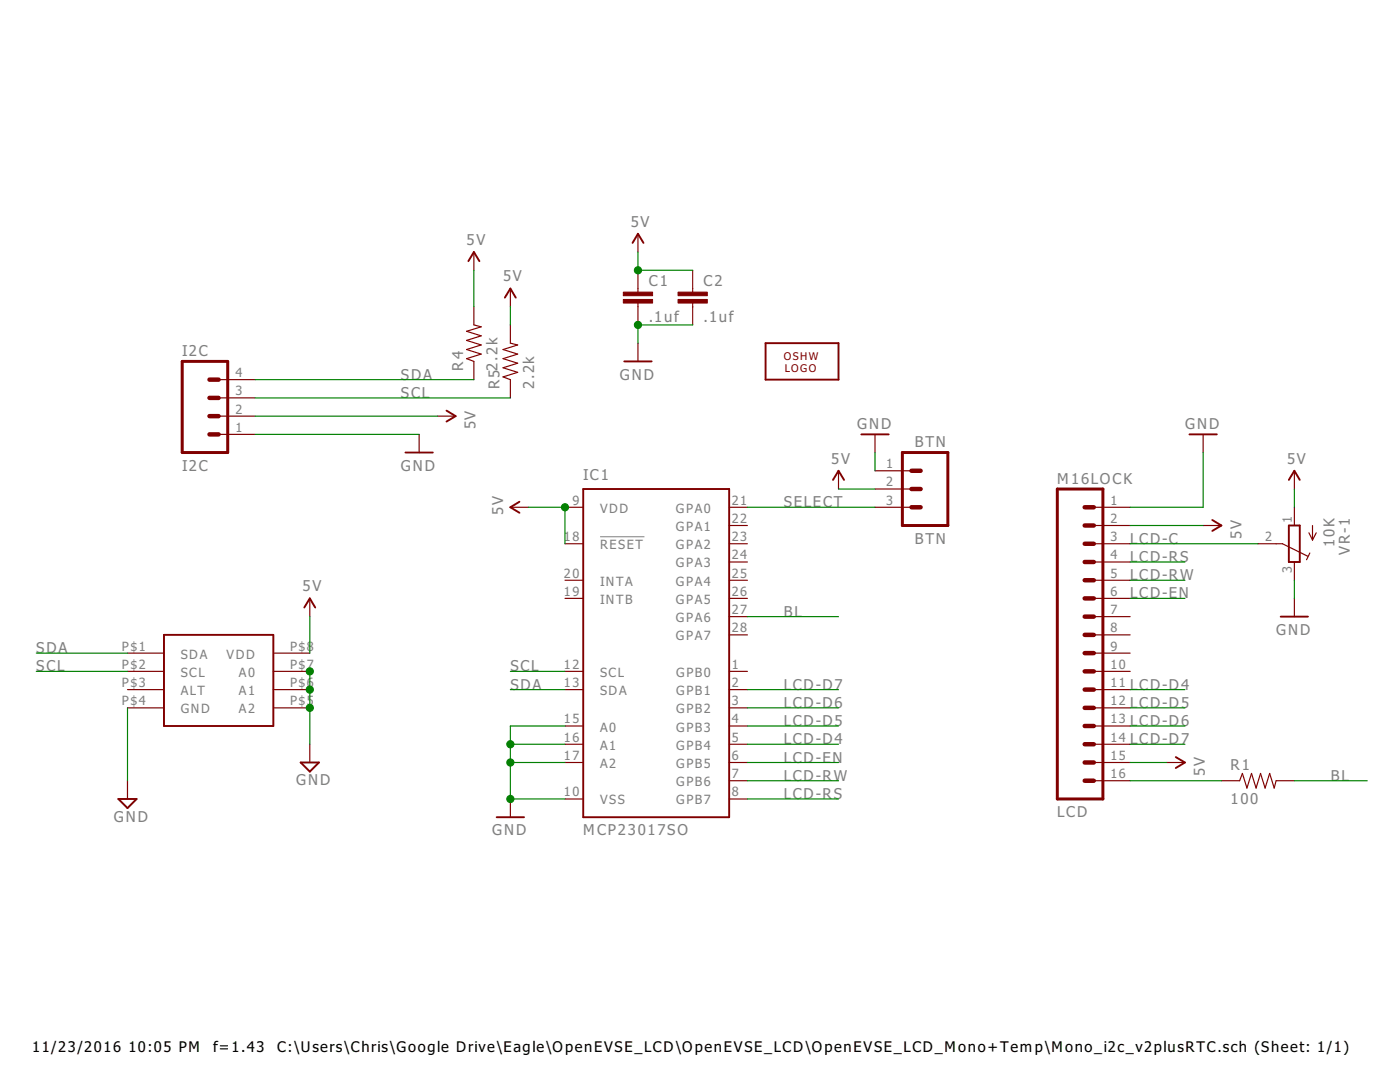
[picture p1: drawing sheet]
<svg xmlns="http://www.w3.org/2000/svg" width="279mm" height="216mm" viewBox="0 0 279 216" stroke-linecap="round" stroke-linejoin="round" font-family="sans-serif">
<path d="M119.8 107.1h8.8" fill="none" stroke="#808080" stroke-width=".2"/>
<g fill="none" stroke="#800000" stroke-width=".38">
<path d="M93.5 52.1l1.1-1.8 1.1 1.8M100.8 59.4l1.1-1.8 1 1.8M126.2 48.5l1.1-1.8 1.1 1.8M124.6 72.1h5.4M152.8 68.5h14.5v7.3h-14.5zM80.9 90.3h5.5M89.1 81.9l1.8 1.1-1.8 1.1M116.4 97.6h29.1v65.5h-29.1zM166.2 95.8l1.1-1.9 1.1 1.9M171.9 86.7h5.5M237.4 86.7h5.4M257.2 95.8l1.1-1.9 1.1 1.9"/>
<path d="M103.7 100.1l-1.8 1.1 1.8 1.1M241.9 103.8l1.9 1.1-1.9 1M257.2 104.9h2.2v7.2h-2.2zM32.7 126.7h21.8v18.2h-21.8zM60.7 121.2l1.1-1.8 1.1 1.8M255.6 123h5.4M23.6 159.4h3.7l-1.9 1.8zM60 152.1h3.6l-1.8 1.9zM234.7 151.1l1.8 1-1.8 1.1M99.1 163.1h5.5"/>
</g>
<g fill="none" stroke="#800000" stroke-width=".23">
<path d="M94.6 50.3v3.6M101.9 57.6v3.6M127.3 46.7v3.6M127.3 53.9v4.4M138.2 53.9v4.4M43.6 79.4h7.3M43.6 75.8h7.3M94.6 61.2v3.6l1.4 .4-2.9 .9 2.9 .9-2.9 .9 2.9 .9-2.9 .9 2.9 1-2.9 .9 1.5 .5v3.7M101.9 64.8v3.7l1.4 .3-2.9 .9 2.9 1-2.9 .9 2.9 .9-2.9 .9 2.9 .9-2.9 .9 1.5 .6v3.6M127.3 60.5v4.3M127.3 68.5v3.6M138.2 60.5v4.3"/>
<path d="M43.6 83h7.3M43.6 86.7h7.3M83.7 86.7v3.6M87.3 83h3.6M167.3 93.9v3.7M174.6 86.7v3.6M174.6 93.9h7.3M174.6 97.6h7.3M240.1 86.7v3.6M258.3 93.9v3.7M61.8 119.4v3.6M101.9 101.2h3.6"/>
<path d="M112.8 108.5h3.6M112.8 115.8h3.6M112.8 119.4h3.6M112.8 101.2h3.6M145.5 104.9h3.7M145.5 108.5h3.7M145.5 115.8h3.7M145.5 119.4h3.7M145.5 101.2h3.7M145.5 112.1h3.7M174.6 101.2h7.3M218.3 104.9h7.3"/>
<path d="M218.3 108.5h7.3M218.3 115.8h7.3M218.3 119.4h7.3M218.3 101.2h7.3M218.3 112.1h7.3M240.1 104.9h3.7M251 108.5h4.9l5.1 2.5M258.3 101.2v3.7M258.3 112.1v3.7M258.3 119.4v3.6M261.2 106.3l.7 1.5M261.4 110.3l-.6 1.4"/>
<path d="M261.9 104.9v2.9M262.7 106.3l-.8 1.5M25.4 134h7.3M25.4 137.6h7.3M25.4 130.3h7.3M54.5 134h7.3M54.5 137.6h7.3M54.5 130.3h7.3M112.8 134h3.6M112.8 137.6h3.6M145.5 134h3.7M145.5 137.6h3.7"/>
<path d="M145.5 123h3.7M145.5 126.7h3.7M218.3 134h7.3M218.3 137.6h7.3M218.3 123h7.3M218.3 126.7h7.3M218.3 130.3h7.3M25.4 141.2h7.3M25.4 155.8v3.6M54.5 141.2h7.3M61.8 148.5v3.6M101.9 159.4v3.7"/>
<path d="M112.8 144.9h3.6M112.8 148.5h3.6M112.8 152.1h3.6M112.8 159.4h3.6M145.5 144.9h3.7M145.5 148.5h3.7M145.5 152.1h3.7M145.5 141.2h3.7M145.5 155.8h3.7M145.5 159.4h3.7M218.3 144.9h7.3M218.3 148.5h7.3"/>
<path d="M218.3 152.1h7.3M218.3 141.2h7.3M218.3 155.8h7.3M232.8 152.1h3.7M243.8 155.8h3.6l.5-1.5 1 2.9 .9-2.9 .9 2.9 .9-2.9 .9 2.9 .9-2.9 .9 2.9 .4-1.4h3.6"/>
</g>
<g fill="#800000" stroke="#800000" stroke-width=".2">
<path d="M124.4 59.8h5.8v.7h-5.8z"/>
<path d="M124.4 58.3h5.8v.7h-5.8z"/>
<path d="M135.3 59.8h5.9v.7h-5.9z"/>
<path d="M135.3 58.3h5.9v.7h-5.9z"/>
</g>
<path d="M36.4 72.1h9v18.2h-9zM180.1 90.3h9.1v14.6h-9.1zM211 97.6h9.1v61.8h-9.1z" fill="none" stroke="#800000" stroke-width=".59"/>
<g fill="none" stroke="#800000" stroke-width=".89">
<path d="M41.8 79.4h1.8M41.8 75.8h1.8M41.8 83h1.8M41.8 86.7h1.8M181.9 97.6h1.8M181.9 93.9h1.8M181.9 101.2h1.8M216.5 108.5h1.8M216.5 104.9h1.8M216.5 101.2h1.8M216.5 115.8h1.8M216.5 112.1h1.8"/>
<path d="M216.5 119.4h1.8M216.5 123h1.8M216.5 126.7h1.8M216.5 130.3h1.8M216.5 134h1.8M216.5 137.6h1.8M216.5 141.2h1.8M216.5 144.9h1.8M216.5 148.5h1.8M216.5 152.1h1.8M216.5 155.8h1.8"/>
</g>
<g fill="none" stroke="#008000" stroke-width=".23">
<path d="M94.6 53.9v7.3M127.3 50.3v3.6h10.9M50.9 75.8h43.7M50.9 79.4h51M101.9 61.2v3.6M138.2 64.8h-10.9v3.7M50.9 86.7h32.8M50.9 83h36.4M167.3 97.6h7.3M174.6 90.3v3.6M240.1 90.3v10.9h-14.5M258.3 97.6v3.6"/>
<path d="M105.5 101.2h7.3v7.3M149.2 101.2h25.4M225.6 104.9h14.5M225.6 112.1h10.9M225.6 119.4h10.9M225.6 108.5h25.4M225.6 115.8h10.9M258.3 115.8v3.6M7.2 130.3h18.2M7.2 134h18.2M61.8 123v7.3M61.8 134v14.5"/>
<path d="M101.9 137.6h10.9M101.9 134h10.9M149.2 137.6h18.1M149.2 123h18.1M225.6 137.6h10.9M25.4 141.2v14.6M101.9 152.1h10.9M101.9 148.5h10.9M112.8 144.9h-10.9v14.5h10.9M149.2 159.4h18.1M149.2 144.9h18.1M149.2 152.1h18.1"/>
<path d="M149.2 148.5h18.1M149.2 141.2h18.1M149.2 155.8h18.1M225.6 144.9h10.9M225.6 152.1h7.2M225.6 148.5h10.9M225.6 141.2h10.9M225.6 155.8h18.2M258.3 155.8h14.6"/>
</g>
<g fill="#008000" stroke="#008000" stroke-width=".2">
<circle cx="101.9" cy="152.1" r=".72"/>
<circle cx="101.9" cy="148.5" r=".72"/>
<circle cx="101.9" cy="159.4" r=".72"/>
<circle cx="127.3" cy="64.8" r=".72"/>
<circle cx="61.8" cy="141.2" r=".72"/>
<circle cx="61.8" cy="137.6" r=".72"/>
<circle cx="61.8" cy="134" r=".72"/>
<circle cx="112.8" cy="101.2" r=".72"/>
<circle cx="127.3" cy="53.9" r=".72"/>
</g>
<g font-size="3.6" fill="#808080">
<text x="125.9" y="45.2">5V</text>
<text x="93.1" y="48.8">5V</text>
<text x="100.4" y="56.1">5V</text>
<text x="129.5" y="57">C1</text>
<text x="140.4" y="57">C2</text>
<text x="129.5" y="64.3">.1uf</text>
<text x="140.4" y="64.3">.1uf</text>
<text x="36.4" y="71">I2C</text>
<text x="80" y="75.8">SDA</text>
<text x="92.4" y="73.9" transform="rotate(-90 92.4 73.9)">R4</text>
<text x="99.7" y="77.6" transform="rotate(-90 99.7 77.6)">R52.2k</text>
<text x="106.6" y="77.6" transform="rotate(-90 106.6 77.6)">2.2k</text>
<text x="123.7" y="75.8">GND</text>
<text x="80" y="79.4">SCL</text>
<text x="94.9" y="85.7" transform="rotate(-90 94.9 85.7)">5V</text>
<text x="171" y="85.6">GND</text>
<text x="182.6" y="89.2">BTN</text>
<text x="236.5" y="85.6">GND</text>
<text x="36.4" y="93.9">I2C</text>
<text x="80" y="93.9">GND</text>
<text x="116.4" y="95.8">IC1</text>
<text x="165.9" y="92.5">5V</text>
<text x="256.9" y="92.5">5V</text>
<text x="156.4" y="101.2">SELECT</text>
<text x="211" y="96.5">M16LOCK</text>
<text x="100.4" y="102.7" transform="rotate(-90 100.4 102.7)">5V</text>
<text x="247.7" y="107.5" transform="rotate(-90 247.7 107.5)">5V</text>
<text x="182.6" y="108.5">BTN</text>
<text x="225.6" y="112.1">LCD-RS</text>
<text x="225.6" y="108.5">LCD-C</text>
<text x="266.3" y="109.1" transform="rotate(-90 266.3 109.1)">10K</text>
<text x="269.4" y="110.7" transform="rotate(-90 269.4 110.7)">VR-1</text>
<text x="60.4" y="118">5V</text>
<text x="225.6" y="119.4">LCD-EN</text>
<text x="225.6" y="115.8">LCD-RW</text>
<text x="156.4" y="123">BL</text>
<text x="7.2" y="130.3">SDA</text>
<text x="254.7" y="126.7">GND</text>
<text x="7.2" y="134">SCL</text>
<text x="101.8" y="137.6">SDA</text>
<text x="101.8" y="134">SCL</text>
<text x="156.4" y="137.6">LCD-D7</text>
<text x="225.6" y="137.6">LCD-D4</text>
<text x="156.4" y="141.2">LCD-D6</text>
<text x="225.6" y="141.2">LCD-D5</text>
<text x="156.4" y="148.5">LCD-D4</text>
<text x="156.4" y="144.9">LCD-D5</text>
<text x="225.6" y="144.9">LCD-D6</text>
<text x="225.6" y="148.5">LCD-D7</text>
<text x="156.4" y="152.2">LCD-EN</text>
<text x="156.4" y="155.8">LCD-RW</text>
<text x="240.5" y="154.8" transform="rotate(-90 240.5 154.8)">5V</text>
<text x="245.6" y="153.6">R1</text>
<text x="265.6" y="155.8">BL</text>
<text x="59.1" y="156.7">GND</text>
<text x="156.4" y="159.4">LCD-RS</text>
<text x="245.6" y="160.5">100</text>
<text x="22.7" y="164">GND</text>
<text x="98.2" y="166.7">GND</text>
<text x="116.4" y="166.7">MCP23017SO</text>
<text x="211" y="163.1">LCD</text>
</g>
<g font-size="3.5">
<text x="6.4" y="209.9">11/23/2016</text>
<text x="25.6" y="209.9">10:05 PM</text>
<text x="42.5" y="209.9">f=1.43</text>
<text x="55.3" y="209.9">C:\Users\Chris\Google Drive\Eagle\OpenEVSE_LCD\OpenEVSE_LCD\OpenEVSE_LCD_Mono+Temp\Mono_i2c_v2plusRTC.sch (Sheet: 1/1)</text>
</g>
<g font-size="3.1" fill="#808080">
<text x="47" y="75.2">4</text>
<text x="47" y="82.5">2</text>
<text x="47" y="78.9">3</text>
<text x="47" y="86.2">1</text>
<text x="176.9" y="93.4">1</text>
<text x="114.2" y="100.7">9</text>
<text x="146" y="100.7">21</text>
<text x="176.9" y="97.1">2</text>
<text x="176.9" y="100.7">3</text>
<text x="221.6" y="100.7">1</text>
<text x="112.6" y="108">18</text>
<text x="119.8" y="102.3">VDD</text>
<text x="134.9" y="102.3">GPA0</text>
<text x="134.9" y="105.9">GPA1</text>
<text x="146" y="104.3">22</text>
<text x="146" y="108">23</text>
<text x="221.6" y="104.3">2</text>
<text x="221.6" y="108">3</text>
<text x="252.5" y="108">2</text>
<text x="257.8" y="104.3" transform="rotate(-90 257.8 104.3)">1</text>
<text x="119.8" y="109.6">RESET</text>
<text x="134.9" y="109.6">GPA2</text>
<text x="134.9" y="113.2">GPA3</text>
<text x="146" y="111.6">24</text>
<text x="221.6" y="111.6">4</text>
<text x="112.6" y="115.3">20</text>
<text x="112.6" y="118.9">19</text>
<text x="119.8" y="116.9">INTA</text>
<text x="134.9" y="116.9">GPA4</text>
<text x="146" y="115.3">25</text>
<text x="146" y="118.9">26</text>
<text x="221.6" y="115.3">5</text>
<text x="221.6" y="118.9">6</text>
<text x="257.8" y="114.3" transform="rotate(-90 257.8 114.3)">3</text>
<text x="119.8" y="120.5">INTB</text>
<text x="134.9" y="120.5">GPA5</text>
<text x="134.9" y="124.1">GPA6</text>
<text x="146" y="122.5">27</text>
<text x="221.6" y="122.5">7</text>
<text x="24.3" y="129.8">P$1</text>
<text x="36.1" y="131.4">SDA</text>
<text x="45.2" y="131.4">VDD</text>
<text x="57.9" y="129.8">P$8</text>
<text x="134.9" y="127.8">GPA7</text>
<text x="146" y="126.2">28</text>
<text x="221.6" y="126.2">8</text>
<text x="221.6" y="129.8">9</text>
<text x="24.3" y="133.5">P$2</text>
<text x="24.3" y="137.1">P$3</text>
<text x="36.1" y="135.1">SCL</text>
<text x="47.7" y="135">A0</text>
<text x="57.9" y="137.1">P$6</text>
<text x="57.9" y="133.5">P$7</text>
<text x="112.6" y="133.5">12</text>
<text x="112.6" y="137.1">13</text>
<text x="119.8" y="135.1">SCL</text>
<text x="134.9" y="135">GPB0</text>
<text x="146" y="133.5">1</text>
<text x="146" y="137.1">2</text>
<text x="221.6" y="133.5">10</text>
<text x="221.6" y="137.1">11</text>
<text x="24.3" y="140.7">P$4</text>
<text x="36.1" y="138.7">ALT</text>
<text x="36.1" y="142.3">GND</text>
<text x="47.7" y="142.3">A2</text>
<text x="47.7" y="138.7">A1</text>
<text x="57.9" y="140.7">P$5</text>
<text x="119.8" y="138.7">SDA</text>
<text x="134.9" y="138.7">GPB1</text>
<text x="134.9" y="142.3">GPB2</text>
<text x="146" y="140.7">3</text>
<text x="221.6" y="140.7">12</text>
<text x="112.6" y="144.4">15</text>
<text x="112.6" y="148">16</text>
<text x="119.8" y="146">A0</text>
<text x="119.8" y="149.6">A1</text>
<text x="134.9" y="146">GPB3</text>
<text x="134.9" y="149.6">GPB4</text>
<text x="146" y="144.4">4</text>
<text x="146" y="148">5</text>
<text x="221.6" y="144.4">13</text>
<text x="221.6" y="148">14</text>
<text x="112.6" y="151.6">17</text>
<text x="119.8" y="153.2">A2</text>
<text x="134.9" y="153.2">GPB5</text>
<text x="146" y="151.6">6</text>
<text x="146" y="155.3">7</text>
<text x="221.6" y="151.6">15</text>
<text x="221.6" y="155.3">16</text>
<text x="112.6" y="158.9">10</text>
<text x="119.8" y="160.5">VSS</text>
<text x="134.9" y="156.9">GPB6</text>
<text x="134.9" y="160.5">GPB7</text>
<text x="146" y="158.9">8</text>
</g>
<g font-size="2.6" fill="#800000">
<text x="156.4" y="71.8">OSHW</text>
<text x="156.6" y="74.3">LOGO</text>
</g>
</svg>
